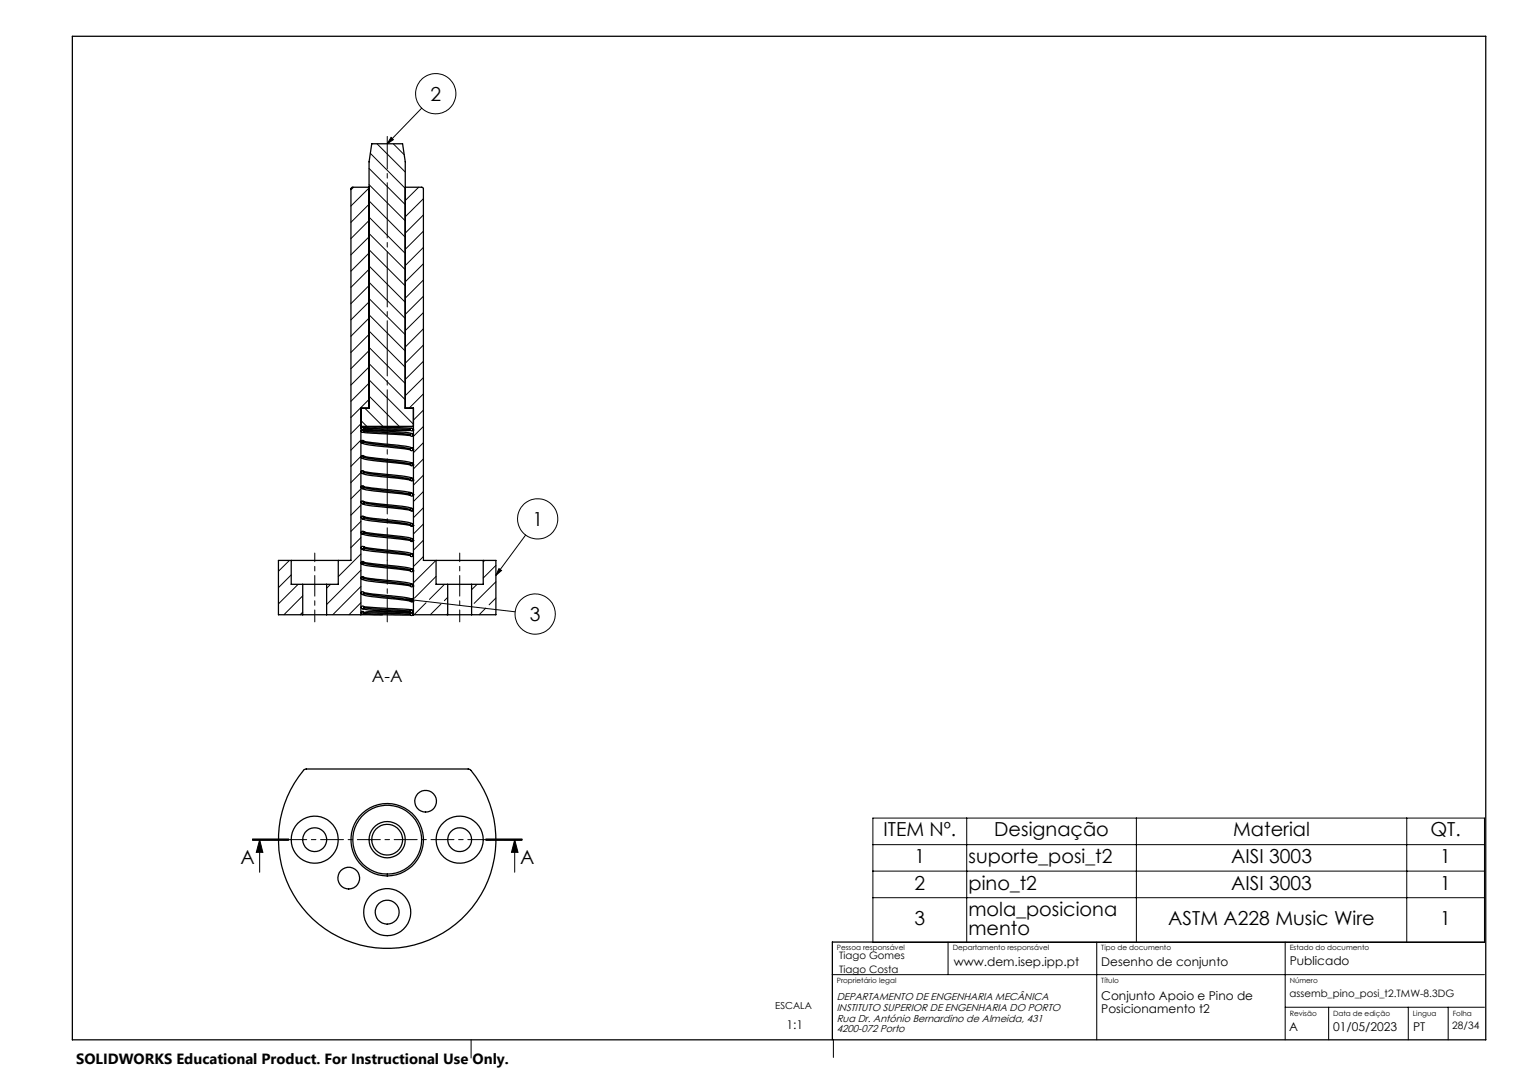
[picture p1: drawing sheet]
<svg xmlns="http://www.w3.org/2000/svg" width="420mm" height="297mm" viewBox="0 0 420 297" stroke-linecap="round" stroke-linejoin="round" font-family="sans-serif">
<g fill="none" stroke="#000" stroke-width=".35">
<path d="M20 10h390v277h-390zM101.8 51.7h-4.5l-.5 .4v102.6h-3.5M111.8 51.7h4.7l.3 .4v102.6h3.5M99.6 117.7h14.5M99.7 118h.1M99.7 118.8h.1M100.2 119.3l13 .9M100.3 118.5l2.2 .2 10.7 .1M100.5 118.2l12.7 .4M100.5 119l10.8 .7 1.9 .3M100.5 118.8l11.4 .5 1.8 .4M100.8 118l1.8-.1 10.9 .3"/>
<path d="M113.9 118.7h.1M99.7 126h.1M99.7 121.8h.1M99.7 138.5h.1M99.7 134.3h.1M99.7 130.1v.1M99.8 130.5v.1a31.4 31.4 0 0 0 8 1.2l5.3 .7M99.8 126.4a29.7 29.7 0 0 0 8 1.2l5.3 .7M99.8 122.2a15.8 15.8 0 0 0 6.2 1.1l7.2 .9M99.8 138.9a15.2 15.2 0 0 0 6.2 1.1l7.1 .8M99.9 134.8l1.8 .5 11.4 1.4M100.4 130.2l6.6 .8a24.6 24.6 0 0 1 6.9 1.1"/>
<path d="M100.4 126.3h.2M100.4 126h.1M100.4 121.8l7.5 .9a16.6 16.6 0 0 1 6 1.1M100.4 138.8h.2M100.4 138.5l6.6 .8a24.6 24.6 0 0 1 6.9 1.2M100.4 134.3l12.8 1.7M100.5 130.3a66.8 66.8 0 0 0 10.8 1.6l1.3 .2 .6 .3M100.5 126.1a27.2 27.2 0 0 0 7.4 1.2 15 15 0 0 1 5.3 .9M100.5 134.5a7.2 7.2 0 0 0 4 .8l8.3 1M100.5 122a37.5 37.5 0 0 0 9.1 1.3l3 .5 .6 .2M100.5 138.6v.1a58.4 58.4 0 0 0 10.7 1.5l2 .5M100.6 130.4l-.2 .1"/>
<path d="M100.6 126l6.4 .8a24.6 24.6 0 0 1 6.9 1.1M112.8 136.3l.4 .3M112.8 136.3l.3 .4M113.1 136.7h.1M113.2 136.6a.39 .39 0 0 1 .4-.4 .39 .39 0 0 1 .4 .4M113.2 136.6a.39 .39 0 0 0 .4 .3 .39 .39 0 0 0 .4-.3M113.2 132.5h.1M113.2 128.3h.1M113.2 128.1h-.1M113.2 136l.6 .2M113.2 136h-.2l-.2 .3M113.9 120.2h.1"/>
<path d="M113.9 132.5h.1M113.9 128.3h.1M113.9 124.2h.1M114 136.6h.1M80.4 154.7h12.9M80.4 154.7v6.6h3.1M80.4 154.7h-3.6v15h6.7M93.3 154.7v6.6h-3.2M99.7 151.2a.39 .39 0 0 1 .4-.4 .39 .39 0 0 1 .4 .4M99.7 151.2a.39 .39 0 0 0 .4 .4 .39 .39 0 0 0 .4-.4M99.7 151.2h.1M99.7 146.9h.1"/>
<path d="M99.7 142.7h.1M99.7 155.2h.1M99.7 159.4h.1M99.7 151v.1M99.8 147.2a29.7 29.7 0 0 0 8 1.3l5.3 .7M99.8 143v.1a31.4 31.4 0 0 0 8 1.3l5.3 .6M99.8 155.6a16.9 16.9 0 0 0 6 1.1l7.4 .9M99.8 159.8a18.7 18.7 0 0 0 6.8 1.1l6.6 .8M99.8 151.5a19.7 19.7 0 0 0 6.3 1l7.1 .9M100.4 146.9h.1M100.4 147.1h.2M100.4 142.7h.1"/>
<path d="M100.4 155.2l7.3 .9a17.7 17.7 0 0 1 6.2 1.1M100.4 159.4l6.4 .8a27.4 27.4 0 0 1 7 1.1l.1 .1M100.5 147a27.3 27.3 0 0 0 7.7 1.2 14.1 14.1 0 0 1 5 .9M100.5 142.8a44.2 44.2 0 0 0 9.3 1.4l2.5 .3 .9 .4M100.5 155.4a33.5 33.5 0 0 0 8.6 1.2l3.3 .5 .8 .3M100.5 159.5v.1a72.4 72.4 0 0 0 10.9 1.5l1.8 .5M100.5 151.2l.2 .1M100.6 146.9l7.3 .9a17.5 17.5 0 0 1 6 1M100.6 142.7l6.4 .8a24.6 24.6 0 0 1 6.9 1.1M100.6 142.9l-.2 .1M100.7 151.3l-.3-.3 12.2 1.5 1.2 .4M100.7 151.3l2.6 .5 5.3 .6a10.5 10.5 0 0 1 4.6 .9"/>
<path d="M100.7 151.3l-.2 .4h-.3M113.1 144.8h.1M113.2 148.9l-.1 .1M113.2 149.2h.1M113.2 145.1h.1M113.2 140.9h.1M113.9 149.2h.1M113.9 145.1h.1M113.9 157.6h.1M113.9 140.9h.1M113.9 153.4h.1M120.3 154.7h13.1"/>
<path d="M120.3 154.7v6.6h3.2M133.4 154.7h3.4v15h-6.7M133.4 154.7v6.6h-3.3M83.5 161.3h6.6M83.5 169.7h6.6M83.5 161.3v8.4M90.1 169.7h9.5M90.1 161.3v8.4M99.6 169.7h5.9M99.6 169.7v-57h2.2v-68l.8-5h8.5l.7 5v68h2.3v57M99.7 169h.1M99.7 163.5v.1"/>
<path d="M99.8 163.9v.1a31.4 31.4 0 0 0 8 1.2l5.3 .7M100 168l3.8 .5 9.3 .4M100.3 169.4l3.2 .2 9.6 .2M100.4 163.5v.1M100.5 169.1l12.7 .4M100.5 167.7l2.3 .4 10.4 .6M100.5 163.7a46.7 46.7 0 0 0 9.5 1.4l2.9 .5 .3 .2M100.5 167.5h-.1M100.6 167.7l-.2 .1M100.6 167.5l12.9 .8M100.6 163.6l6.4 .8a24.6 24.6 0 0 1 6.9 1.1M100.6 163.8l-.2 .1"/>
<path d="M113.1 165.7h.1M113.2 169.4l-.1 .1M113.2 168.6l-.1 .1M113.2 165.9h.1M113.2 169.6v.1M113.2 168.9h.1M113.5 169.2l-9.9-.3a4.5 4.5 0 0 0-3.1 .3l-.1 .1M113.9 165.9h.1M113.9 161.7h.1M114 169.7h.1M114.1 169.7h9.4M123.5 169.7h6.6"/>
<path d="M123.5 161.3h6.6M123.5 161.3v8.4M130.1 161.3v8.4M83.8 212.5l.6-.2h45.1a29.2 29.2 0 0 1 5.9 28.7 30 30 0 0 1-43.1 17 30 30 0 0 1-8.5-45.5zM409.6 260h-179.9v27"/>
<circle cx="100.1" cy="118.2" r=".38"/>
<circle cx="100.1" cy="119" r=".37"/>
<circle cx="113.6" cy="118.6" r=".39"/>
<circle cx="100.1" cy="138.6" r=".38"/>
<circle cx="100.1" cy="126.1" r=".38"/>
<circle cx="100.1" cy="122" r=".38"/>
<circle cx="100.1" cy="134.5" r=".38"/>
<circle cx="100.1" cy="130.3" r=".38"/>
<circle cx="113.6" cy="128.2" r=".38"/>
<circle cx="113.6" cy="120.1" r=".38"/>
<circle cx="113.6" cy="132.4" r=".39"/>
<circle cx="113.6" cy="124" r=".39"/>
<circle cx="100.1" cy="159.5" r=".38"/>
<circle cx="100.1" cy="147" r=".38"/>
<circle cx="100.1" cy="155.4" r=".38"/>
<circle cx="100.1" cy="142.8" r=".37"/>
<circle cx="113.6" cy="140.7" r=".39"/>
<circle cx="113.6" cy="144.9" r=".39"/>
<circle cx="113.6" cy="157.4" r=".39"/>
<circle cx="113.6" cy="153.3" r=".39"/>
<circle cx="113.6" cy="149.1" r=".39"/>
<circle cx="100.1" cy="169.1" r=".38"/>
<circle cx="100.1" cy="163.7" r=".38"/>
<circle cx="100.1" cy="167.7" r=".37"/>
<circle cx="113.6" cy="161.6" r=".38"/>
<circle cx="113.6" cy="168.7" r=".39"/>
<circle cx="113.6" cy="165.8" r=".39"/>
<circle cx="113.6" cy="169.5" r=".39"/>
<circle cx="86.8" cy="231.8" r="3.3"/>
<circle cx="86.9" cy="231.8" r="6.5"/>
<circle cx="106.8" cy="231.8" r="4.2"/>
<circle cx="106.8" cy="231.8" r="9.5"/>
<circle cx="106.8" cy="231.8" r="10"/>
<circle cx="106.9" cy="231.8" r="5"/>
<circle cx="117.5" cy="221.2" r="2.99"/>
<circle cx="126.8" cy="231.8" r="6.5"/>
<circle cx="126.8" cy="231.8" r="3.3"/>
<circle cx="96.2" cy="242.4" r="3"/>
<circle cx="106.8" cy="251.8" r="3.3"/>
<circle cx="106.8" cy="251.8" r="6.5"/>
</g>
<g fill="none" stroke="#000" stroke-width=".28">
<path d="M104 39.7l7.8 7.8M107.9 37.9l.6 .7-1.6 1.1zM108.5 39.7l3 3M116.4 29.8l-9.5 9.9M97.6 51.7l-.8 .7M101.8 51.9l-5 5M101.8 56.4l-5 5M101.8 59.9l10 10.1M101.8 55.5l10 10M101.8 51l10 10M101.8 46.5l10 10M102.2 42.3l9.6 9.7"/>
<path d="M115.5 51.7l-3.7 3.6M116.8 59.3l-5 5M116.8 54.9l-5 4.9M101.8 60.9l-5 5M101.8 65.4l-5 4.9M101.8 69.8l-5 5.1M101.8 74.3l-5 5M101.8 78.8l-5 5M101.8 77.9l10 10M101.8 73.4l10 10M101.8 68.9l10 10M101.8 64.4l10 10"/>
<path d="M116.8 63.8l-5 5M116.8 77.3l-5 5M116.8 68.3l-5 5M116.8 72.8l-5 5M101.8 83.3l-5 5M101.8 87.8l-5 5M101.8 92.3l-5 5M101.8 96.8l-5 5M101.8 95.9l10 10M101.8 91.4l10 10M101.8 86.9l10 10M101.8 82.4l10 10"/>
<path d="M116.8 81.8l-5 5M116.8 90.8l-5 5M116.8 95.2l-5 5.1M116.8 99.7l-5 5M116.8 86.3l-5 5M99.6 117l-2.8 2.7M99.6 116.1l1.6 1.6M100.7 112.7l5 5M101.8 101.3l-5 5M101.8 105.8l-5 5M101.8 110.2l-5 5M101.8 109.3l8.4 8.4"/>
<path d="M101.8 104.8l12.3 12.3M101.8 100.4l10 9.9M116.8 108.7l-3.9 4M116.8 113.2l-2.7 2.8M116.8 104.2l-5 5M116.8 117.7l-2.7 2.7M99.6 121.5l-2.8 2.7M99.6 126l-2.8 2.7M99.6 130.5l-2.8 2.7M99.6 135l-2.8 2.7M99.6 139.4l-2.8 2.8M100.1 129.9l-.4 .4"/>
<path d="M100.4 134.2l-.6 .5M116.8 122.2l-2.7 2.8M116.8 126.7l-2.7 2.7M116.8 131.2l-2.7 2.7M116.8 135.7l-2.7 2.7M79.9 154.7l-3.1 3M80.4 158.7l-3.6 3.5M99.6 143.9l-2.8 2.8M99.6 148.4l-2.8 2.8M99.6 152.9l-6.3 6.3M99.6 157.4l-9.5 9.5M116.8 140.2l-2.7 2.7"/>
<path d="M116.8 144.6l-2.7 2.8M116.8 149.1l-2.7 2.8M116.8 153.6l-2.7 2.8M120.3 154.7l-6.2 6.2M120.3 159.1l-5.9 6M133.8 154.7l-.4 .4M136.8 156.1l-3.4 3.5M137.7 156.9l.7 .6-1.6 1.3zM145.1 147.7l-8.3 11.1M82.3 161.3l-5.5 5.4M83.5 169l-.7 .7M83.5 164.5l-5.1 5.2"/>
<path d="M91.2 161.3l-1.1 1M99.6 161.9l-7.8 7.8M99.6 166.4l-3.3 3.3M112 165.4l2-.2-.1 .8zM112 165.4l30.2 3.5M113.7 161.3l-.5 .4M117.6 166.4l-3.3 3.3M121.7 166.8l-3 2.9M122.7 161.3l-4.2 4.1M123.5 164.9l-.9 .9M123.5 169.4l-.2 .3M131.7 161.3l-1.6 1.5"/>
<path d="M134.1 167.8l-1.9 1.9M136.8 160.6l-6 5.9M136.8 165.1l-1.8 1.8M136.8 169.5l-.1 .2M69.7 231.9h10zM69.7 231.8h10M69.7 231.6h10M71.6 231.8l.9 3.5h-1.8zM71.6 231.8v9M134.1 231.8h10M134.1 231.6h10M134.1 231.9h10"/>
<path d="M142 231.8l.9 3.5h-1.8zM142 231.8v9M240.9 225.8h168.7v34.3h-168.7zM240.9 233.1h168.7M266.8 225.8v34.3M313.6 225.8v34.3M388.2 225.8v34.3M240.9 240.4h168.7M240.9 247.8h168.7M229.6 269h180M261.6 260v9M302.6 260v27"/>
<path d="M354.6 260v27M354.6 278h55M366.6 278v9M388.6 278v9M399.6 278v9M130 287v5M230 286.9v5"/>
<circle cx="120.3" cy="25.9" r="5.5"/>
<circle cx="148.4" cy="143.2" r="5.5"/>
<circle cx="147.7" cy="169.5" r="5.6"/>
</g>
<path d="M144.1 231.8h-74.4" fill="none" stroke="#000" stroke-width=".28" stroke-dasharray="6.3 1.3 1.3 1.3" stroke-dashoffset="1.5"/>
<path d="M106.9 154.7v17" fill="none" stroke="#000" stroke-width=".28" stroke-dasharray="15.2 1.3 1.3 1.3" stroke-dashoffset="8.6"/>
<path d="M106.9 37.7v117" fill="none" stroke="#000" stroke-width=".28" stroke-dasharray="15.2 1.3 1.3 1.3" stroke-dashoffset="6.3"/>
<path d="M86.9 161.3v-8.6M126.9 161.3v-8.6" fill="none" stroke="#000" stroke-width=".28" stroke-dasharray="15.2 1.3 1.3 1.3" stroke-dashoffset="12.8"/>
<path d="M86.9 171.7v-10.4M126.9 171.7v-10.4" fill="none" stroke="#000" stroke-width=".28" stroke-dasharray="15.2 1.3 1.3 1.3" stroke-dashoffset="11.9"/>
<g fill="#000">
<path d="M107.9 37.9l.6 .7-1.6 1.1zM137.7 156.9l.7 .6-1.6 1.3zM112 165.4l2-.2-.1 .8z"/>
<path d="M142 231.8l.9 3.5h-1.8zM71.6 231.8l.9 3.5h-1.8z"/>
</g>
<g font-size="5.3">
<text x="118.8" y="27.7">2</text>
<text x="146.9" y="145.1">1</text>
<text x="146.2" y="171.4">3</text>
<text x="243.8" y="230.9">ITEM Nº.</text>
<text x="274.4" y="230.9">Designação</text>
<text x="340.3" y="230.9">Material</text>
<text x="394.7" y="230.9">QT.</text>
<text x="66.4" y="238.4">A</text>
<text x="143.6" y="238.4">A</text>
<text x="252.4" y="238.2">1</text>
<text x="267.3" y="238.2">suporte_posi_t2</text>
<text x="339.7" y="238.2">AISI 3003</text>
<text x="397.5" y="238.2">1</text>
<text x="252.3" y="245.5">2</text>
<text x="267.3" y="245.5">pino_t2</text>
<text x="339.7" y="245.5">AISI 3003</text>
<text x="397.4" y="245.5">1</text>
<text x="252.3" y="255.4">3</text>
<text x="267.3" y="252.8">mola_posiciona</text>
<text x="267.3" y="258">mento</text>
<text x="322.4" y="255.4">ASTM A228 Music Wire</text>
<text x="397.4" y="255.4">1</text>
</g>
<text font-size="4.7" x="102.6" y="188.2">A-A</text>
<text font-size="4.1" x="21" y="293.7">SOLIDWORKS Educational Product. For Instructional Use Only.</text>
<g font-size="3.3">
<text x="263.2" y="266.5">www.dem.isep.ipp.pt</text>
<text x="303.9" y="266.5">Desenho de conjunto</text>
<text x="355.9" y="266.5">Publicado</text>
<text x="303.9" y="276.1">Conjunto Apoio e Pino de</text>
<text x="303.9" y="279.6">Posicionamento t2</text>
<text x="217" y="283.9">1:1</text>
<text x="355.8" y="284.7">A</text>
<text x="367.9" y="284.7">01/05/2023</text>
<text x="390" y="284.7">PT</text>
</g>
<g font-size="2.8">
<text x="231.6" y="264.8">Tiago Gomes</text>
<text x="231.6" y="268.6">Tiago Costa</text>
<text x="230.9" y="276">DEPARTAMENTO DE ENGENHARIA MECÂNICA</text>
<text x="355.9" y="275.2">assemb_pino_posi_t2.TMW-8.3DG</text>
<text x="230.9" y="282">Rua Dr. António Bernardino de Almeida, 431</text>
<text x="230.9" y="279">INSTITUTO SUPERIOR DE ENGENHARIA DO PORTO</text>
<text x="230.9" y="285">4200-072 Porto</text>
<text x="400.8" y="284.1">28/34</text>
</g>
<text font-size="2.7" x="213.9" y="278.6">ESCALA</text>
<g font-size="2">
<text x="230.9" y="262.3">Pessoa responsável</text>
<text x="262.9" y="262.3">Departamento responsável</text>
<text x="303.9" y="262.3">Tipo de documento</text>
<text x="355.9" y="262.1">Estado do documento</text>
<text x="230.9" y="271.3">Proprietário legal</text>
<text x="303.9" y="271.3">Título</text>
<text x="355.9" y="271.3">Número</text>
<text x="355.9" y="280.3">Revisão</text>
<text x="367.9" y="280.3">Data de edição</text>
<text x="389.9" y="280.3">Lingua</text>
<text x="400.9" y="280.3">Folha</text>
</g>
</svg>
